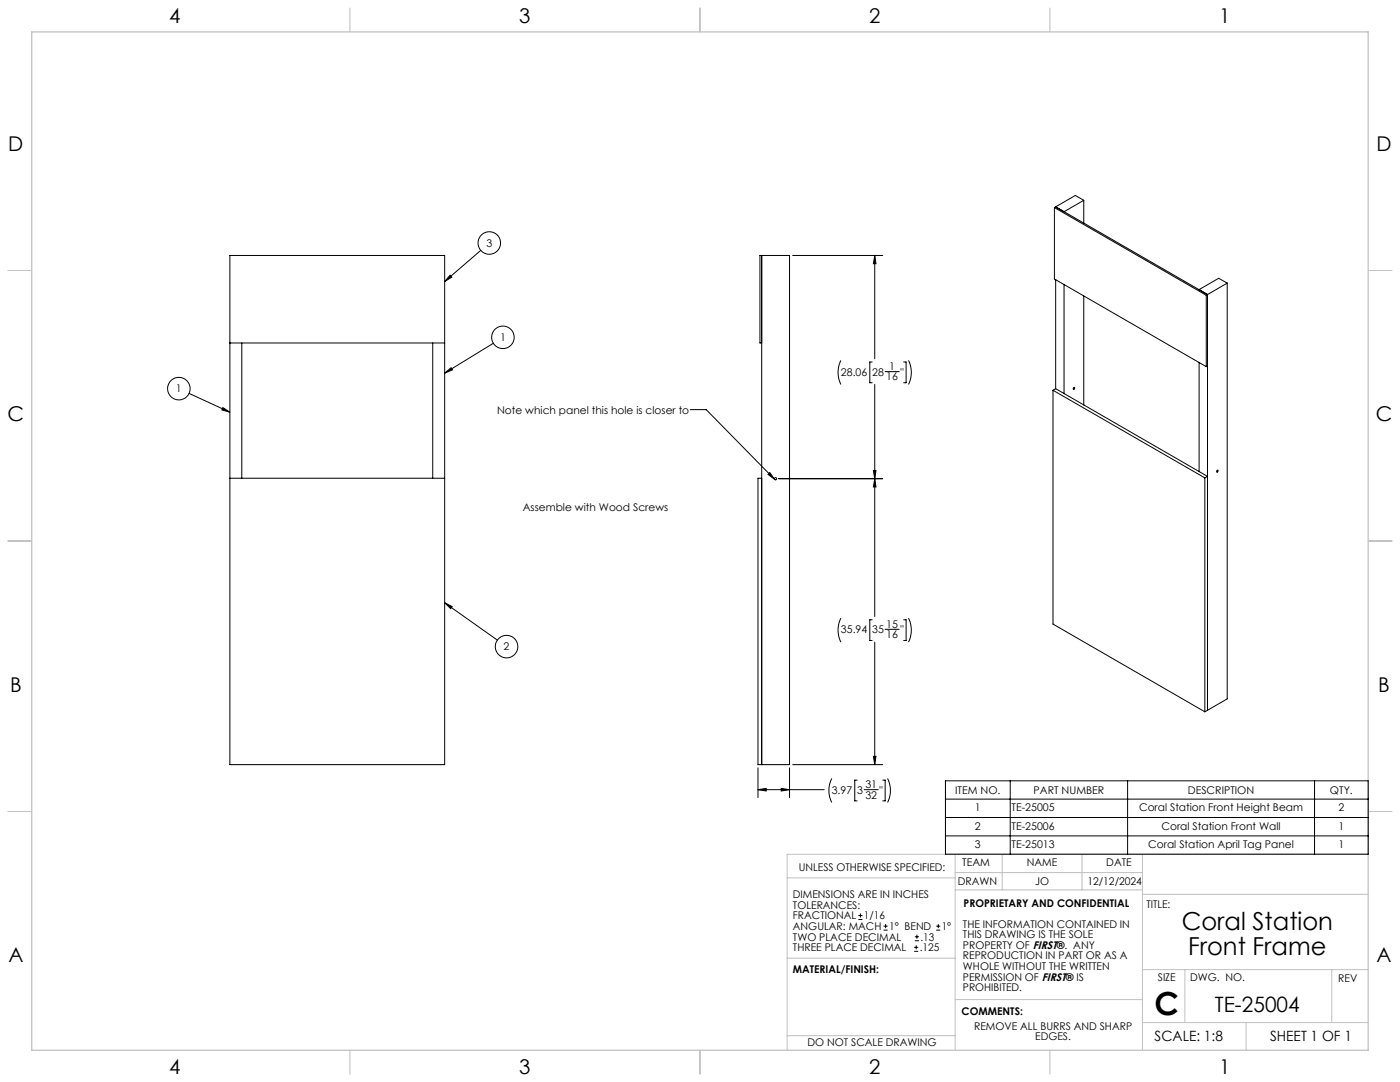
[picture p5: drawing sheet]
<svg xmlns="http://www.w3.org/2000/svg" width="559mm" height="432mm" viewBox="0 0 559 432" stroke-linecap="round" stroke-linejoin="round" font-family="sans-serif">
<g fill="none" stroke="#c0c0c0" stroke-width=".4">
<path d="M139.7 3.2v9.5M279.4 3.2v9.5M419.1 3.2v9.5M3.1 107.9h9.6M546.1 107.9h9.5M3.1 215.9h9.6M546.1 215.9h9.5M3.1 323.8h9.6M546.1 323.8h9.5M314.2 350.3h67M381.2 340.9v78.2M381.2 355.1h74.8"/>
<path d="M381.2 348.2h74.8M400 340.9v14.2M431.9 340.9v14.2M456 340.9v78.2M456 356.9h90.1M546.1 340.9h-231.9v78.2M314.2 382.4h67.2M381.2 398.9h74.8M456 387h90.1M472.9 387v21.1M531.6 387v21.1M139.7 419.1v9.6"/>
<path d="M279.4 419.1v9.6M314.2 413.3h67M419.1 419.1v9.6M456 408.1h90.1M497.4 408.1v11"/>
</g>
<path d="M12.7 12.7h533.4v406.4h-533.4z" fill="none" stroke="#c0c0c0" stroke-width=".5"/>
<g fill="none" stroke="#000" stroke-width=".4">
<path d="M432.6 79.9l-7.9 4.6-3.3-2M432.6 79.9v9.1M432.6 79.9l-3.4-1.9-7.8 4.5M191.9 99.9l-14.4 12.5M420.9 82.8l60.6 35M420.9 82.8v28.5l60.6 35M421.4 82.5l-.5 .3M421.4 82.5l60.6 35M91.8 102h85.7v203.2h-85.7zM179.7 109.8l.6 .8-2.8 1.8zM304 102v203.2M316.4 102h35.9"/>
<path d="M349.1 102l.5 3.2h-1zM349.1 102v41.2M421.4 111.6v43.5M424.7 113.6v43.5M432.6 118.1v43.5M481.5 117.8v28.5M482 117.5l-.5 .3M482 117.5v166M489.8 113v165.9l-7.8 4.6M489.8 113l-7.8 4.5M489.8 113l-3.4-1.9-7.8 4.5 3.4 1.9M91.8 136.9h85.7"/>
<path d="M96.5 136.9v54M172.7 136.9v54M196.9 137l-19.4 11.9M304 136.9h-.7v-34.9h11.8v203.2h-12.6v-114.3h1.5M75.5 157l16.3 7.5M177.5 148.9l2.6-2.1 .5 .8zM335.6 143.8a10.7 10.7 0 0 0 0 9.6M348.1 144.5h-.9v8.3h.9M349.1 153.4v92.6M353.3 148.3h5.6M360.7 144.5h1v8.3h-1M362.6 143.8a10.7 10.7 0 0 1 0 9.6"/>
<path d="M420.3 155.8l60.6 34.9M420.3 155.8v93.3l60.6 35M421.4 155.1l-1.1 .7M421.4 155.1l60.6 35-1.1 .6M478.6 144.7v43.5M482 146l-.5 .3M89 162.7l2.8 1.8-3.3-.9zM275.5 163.5h6.4l27.3 27.8M91.8 190.9h85.7M306.5 189.3l.8-.7 1.9 2.7zM310.8 191h41.5M348.6 187.7h1l-.5 3.3z"/>
<path d="M349.1 191l.5 3.3h-1zM480.9 190.7v93.4M485.8 187.7a.3 .3 0 0 1 .4 .2 .3 .3 0 0 1-.3 .4 .3 .3 0 0 1-.3-.3zM177.5 240.6l21 14.8M177.5 240.6l3 1.5-.6 .8zM335.6 246.7a10.7 10.7 0 0 0 0 9.6M348.1 247.3h-.9v8.3h.9M349.1 256.3v48.9M353.3 251.1h5.6M360.7 247.3h1v8.3h-1M362.6 246.7a10.7 10.7 0 0 1 0 9.6M482 283.5l-1.1 .6"/>
<path d="M302.5 315.1l3.3-.5v1.1zM302.5 306.4v11.9M302.5 315.1h26.5M311.8 314.6l3.3 .5-3.3 .6zM315.1 306.4v11.9M316.4 305.2h35.9M332 310.7a10.7 10.7 0 0 0 0 9.6M342.1 311.3h-.9v8.3h.9M344.9 315.1h5.7M348.6 301.8h1l-.5 3.4zM352.4 311.3h.9v8.3h-.9M354.3 310.7a10.7 10.7 0 0 1 0 9.6"/>
<path d="M377.4 311.6h168.7v29.3h-168.7zM377.4 318.9h168.7M403.2 311.6v29.3M450.1 311.6v29.3M524.7 311.6v29.3M377.4 326.2h168.7M377.4 333.6h168.7M342.6 367h1.6M342.6 365.4h1.6M343.4 364.6v1.5M352.7 371.2h1.6M352.7 369.6h1.6"/>
<path d="M353.5 368.8v1.6M364.9 379.7h1.6M364.9 378.1h1.6M365.2 375.4h1.6M365.2 373.8h1.6M365.7 377.3v1.5M366 373v1.6M373.7 371.2h1.6M373.7 369.6h1.6M374.5 368.8v1.6"/>
<circle cx="195.3" cy="97" r="4.5"/>
<circle cx="200.7" cy="134.6" r="4.5"/>
<circle cx="71.4" cy="155.1" r="4.5"/>
<circle cx="428.7" cy="154.9" r=".39"/>
<circle cx="309.6" cy="191" r=".45"/>
<circle cx="202.2" cy="258" r="4.5"/>
</g>
<g fill="#000">
<path d="M177.5 240.6l3 1.5-.6 .8zM177.5 148.9l2.6-2.1 .5 .8zM89 162.7l2.8 1.8-3.3-.9zM179.7 109.8l.6 .8-2.8 1.8zM306.5 189.3l.8-.7 1.9 2.7z"/>
<path d="M302.5 315.1l3.3-.5v1.1zM311.8 314.6l3.3 .5-3.3 .6zM349.1 191l.5 3.3h-1zM348.6 301.8h1l-.5 3.4zM349.1 102l.5 3.2h-1zM348.6 187.7h1l-.5 3.3z"/>
</g>
<text font-size="12.7" x="460.9" y="405.2">C</text>
<g font-size="9.9">
<text x="471.7" y="371.2">Coral Station</text>
<text x="474.2" y="381.1">Front Frame</text>
</g>
<text font-size="8.5" x="484.9" y="404">TE-25004</text>
<g font-size="8.1">
<text x="67.6" y="9.3">4</text>
<text x="207.3" y="9.3">3</text>
<text x="347" y="9.3">2</text>
<text x="486.7" y="9.3">1</text>
<text x="3.3" y="60.1">D</text>
<text x="549.4" y="60.1">D</text>
<text x="3" y="168">C</text>
<text x="549.1" y="168">C</text>
<text x="4" y="276">B</text>
<text x="550.1" y="276">B</text>
<text x="3.3" y="383.9">A</text>
<text x="549.4" y="383.9">A</text>
<text x="67.6" y="428.4">4</text>
<text x="207.3" y="428.4">3</text>
<text x="347" y="428.4">2</text>
<text x="486.7" y="428.4">1</text>
</g>
<g font-size="5.6">
<text x="460.9" y="415.2">SCALE: 1:8</text>
<text x="507" y="415.2">SHEET 1 OF 1</text>
</g>
<g font-size="4.2">
<text x="194.1" y="98.4">3</text>
<text x="199.6" y="136.1">1</text>
<text x="335.7" y="150">28.06</text>
<text x="348.1" y="150">28</text>
<text x="354.9" y="147.6">1</text>
<text x="359.4" y="150">&quot;</text>
<text x="353.8" y="151.8">16</text>
<text x="70.2" y="156.6">1</text>
<text x="198.4" y="165.1">Note which panel this hole is closer to</text>
<text x="208.7" y="203.8">Assemble with Wood Screws</text>
<text x="353.8" y="250.5">15</text>
<text x="335.7" y="252.8">35.94</text>
<text x="348.1" y="252.8">35</text>
<text x="353.8" y="254.7">16</text>
<text x="359.4" y="252.8">&quot;</text>
<text x="201" y="259.5">2</text>
<text x="332" y="316.8">3.97</text>
<text x="342.1" y="316.8">3</text>
<text x="345.4" y="314.5">31</text>
<text x="351" y="316.8">&quot;</text>
<text x="381.3" y="316.8">ITEM NO.</text>
<text x="412.5" y="316.8">PART NUMBER</text>
<text x="474.1" y="316.8">DESCRIPTION</text>
<text x="530.8" y="316.8">QTY.</text>
<text x="345.4" y="318.7">32</text>
<text x="389.1" y="323.7">1</text>
<text x="403.8" y="323.7">TE-25005</text>
<text x="454.6" y="323.7">Coral Station Front Height Beam</text>
<text x="534.2" y="323.7">2</text>
<text x="389.1" y="331.4">2</text>
<text x="403.8" y="331.4">TE-25006</text>
<text x="463.6" y="331.4">Coral Station Front Wall</text>
<text x="534.2" y="331.4">1</text>
<text x="389.1" y="338.4">3</text>
<text x="403.8" y="338.4">TE-25013</text>
<text x="458.3" y="338.4">Coral Station April Tag Panel</text>
<text x="534.2" y="338.4">1</text>
<text x="318.8" y="347.7">UNLESS OTHERWISE SPECIFIED:</text>
<text x="384.1" y="345.5">TEAM</text>
<text x="409.9" y="345.7">NAME</text>
<text x="441.6" y="345.7">DATE</text>
<text x="382.3" y="353.3">DRAWN</text>
<text x="413.2" y="353.3">JO</text>
<text x="434" y="353.3">12/12/2024</text>
<text x="316.5" y="358.5">DIMENSIONS ARE IN INCHES</text>
<text x="316.5" y="362.7">TOLERANCES:</text>
<text x="384.6" y="361.9">PROPRIETARY AND CONFIDENTIAL</text>
<text x="457.6" y="362.3">TITLE:</text>
<text x="316.5" y="371.2">ANGULAR: MACH</text>
<text x="316.5" y="366.9">FRACTIONAL</text>
<text x="344.8" y="366.9">1/16</text>
<text x="354.9" y="371.2">1° BEND</text>
<text x="375.9" y="371.2">1°</text>
<text x="384.4" y="370.2">THE INFORMATION CONTAINED IN</text>
<text x="316.5" y="375.4">TWO PLACE DECIMAL</text>
<text x="367.4" y="375.4">.13</text>
<text x="384.4" y="374.4">THIS DRAWING IS THE SOLE</text>
<text x="316.5" y="379.6">THREE PLACE DECIMAL</text>
<text x="367.1" y="379.6">.125</text>
<text x="384.4" y="378.6">PROPERTY OF FIRST®. ANY</text>
<text x="384.4" y="382.9">REPRODUCTION IN PART OR AS A</text>
<text x="316.5" y="388.4">MATERIAL/FINISH:</text>
<text x="384.4" y="387.1">WHOLE WITHOUT THE WRITTEN</text>
<text x="384.4" y="391.3">PERMISSION OF FIRST® IS</text>
<text x="384.4" y="395.6">PROHIBITED.</text>
<text x="462.2" y="391.3">SIZE</text>
<text x="475.1" y="391.3">DWG. NO.</text>
<text x="534.1" y="391.8">REV</text>
<text x="383.8" y="405.1">COMMENTS:</text>
<text x="388.8" y="410.9">REMOVE ALL BURRS AND SHARP</text>
<text x="322.3" y="417.6">DO NOT SCALE DRAWING</text>
<text x="413.2" y="415.2">EDGES.</text>
</g>
</svg>
